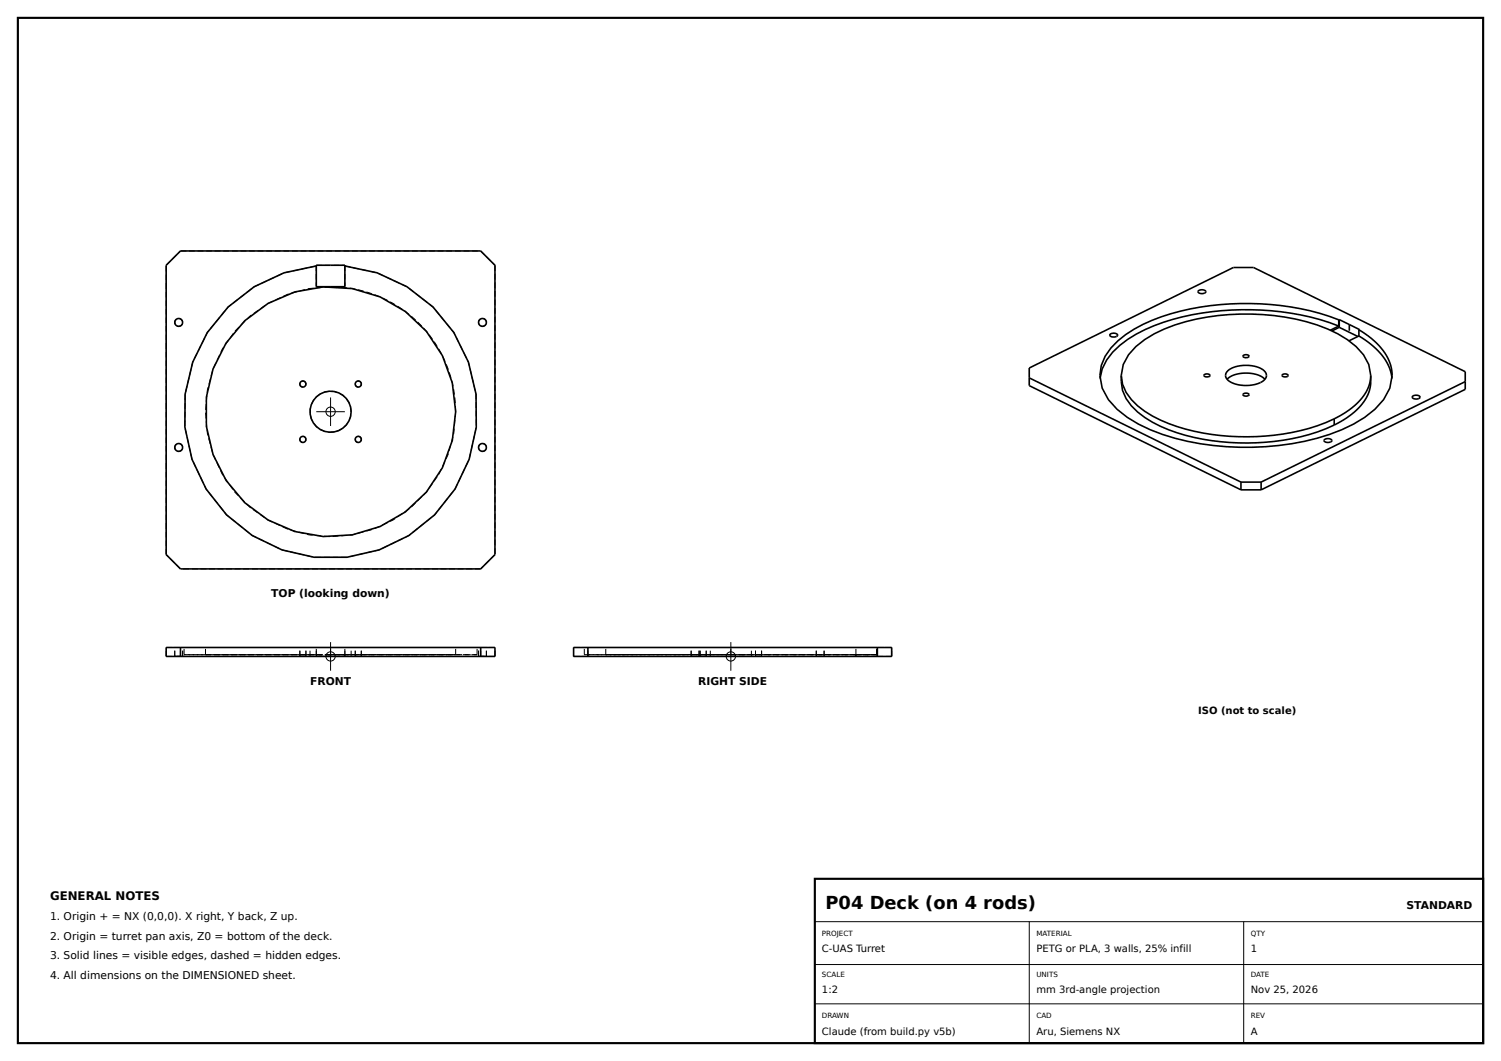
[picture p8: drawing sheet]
<svg xmlns="http://www.w3.org/2000/svg" width="420mm" height="297mm" viewBox="0 0 420 297" stroke-linecap="round" stroke-linejoin="round" font-family="sans-serif">
<g fill="none" stroke="#000" stroke-width=".28" stroke-dasharray="1.6 .8" stroke-linecap="butt">
<path d="M46.5 74.3l4-4.1M50.5 70.2h84M88.5 74.3h8M88.5 74.3v5.9M96.5 74.3v5.9M96.5 74.4l9 2 8.4 3.9 7.3 5.6 5.8 7.2 4.1 8.3 2.1 8.9 .1 9.3-2 9-4 8.3-5.7 7.2-7.2 5.8-8.3 4-9 2.1h-9.2l-9-2.1-8.3-4-7.2-5.8-5.7-7.2-4-8.3-2-9 .1-9.3 2.1-8.9 4.1-8.3 5.8-7.2 7.3-5.6 8.4-3.9 9-2M134.5 70.2l4 4.1M138.5 74.3v80.9M51.1 90.3a1.1 1.1 0 0 0-1.6-1.1 1.1 1.1 0 0 0-.2 1.9 1.1 1.1 0 0 0 1.8-.6v-.2M88.5 80.2h8M92.5 80.2a35 35 0 0 0-35 35.1 35 35 0 0 0 35 35 35 35 0 0 0 35-35.1M136.1 90.3a1.1 1.1 0 0 0-1.6-1.1 1.1 1.1 0 0 0-.2 1.9 1.1 1.1 0 0 0 1.8-.6v-.2"/>
<path d="M85.6 107.5a.85 .85 0 0 0-1.2-.7 .85 .85 0 0 0-.2 1.4 .85 .85 0 0 0 1.4-.5v-.2M98.3 115.2a5.8 5.8 0 0 0-8.3-5.1 5.8 5.8 0 0 0-1.1 9.7 5.8 5.8 0 0 0 9.2-3.2l.2-1.4M101.1 107.5a.85 .85 0 0 0-1.2-.7 .85 .85 0 0 0-.2 1.4 .85 .85 0 0 0 1.4-.5v-.2M127.5 115.2a35 35 0 0 0-35-35M51.1 125.2a1.1 1.1 0 0 0-1.6-1 1.1 1.1 0 0 0-.2 1.9 1.1 1.1 0 0 0 1.8-.6v-.3M85.6 123a.85 .85 0 0 0-1.2-.7 .85 .85 0 0 0-.2 1.4 .85 .85 0 0 0 1.4-.5v-.2M101.1 123a.85 .85 0 0 0-1.2-.7 .85 .85 0 0 0-.2 1.4 .85 .85 0 0 0 1.4-.5v-.2M136.1 125.2a1.1 1.1 0 0 0-1.6-1 1.1 1.1 0 0 0-.2 1.9 1.1 1.1 0 0 0 1.8-.6v-.3M46.5 155.2v-80.9M50.5 159.3l-4-4.1M134.5 159.3h-84M138.5 155.2l-4 4.1"/>
<path d="M46.5 183.8v-2.5M46.5 183.8h4M46.5 181.3h4M48.9 183.8h2.2M48.9 181.3h2.2M48.9 183.8v-2.5M50.5 183.8v-2.5M50.5 183.8h84M50.5 181.3h84M51.1 183.8h-2.2M51.1 181.3h-2.2M51.1 183.8v-2.5"/>
<path d="M51.5 181.3h37M51.5 183.3h37M51.5 183.3v-2M57.5 181.3h70M57.5 183.3h70M57.5 183.3v-2M83.9 183.8h1.7M83.9 181.3h1.7M83.9 183.8v-2.5M85.6 183.8h-1.7M85.6 181.3h-1.7M85.6 183.8v-2.5"/>
<path d="M86.8 183.8h11.5M86.8 181.3h11.5M86.8 183.8v-2.5M88.5 183.8h8M88.5 181.3h4M88.5 183.8v-2.5M88.5 183.8v-.5M88.5 183.3v-2M92.5 181.3h4M92.5 183.3v-2M92.5 183.3h-4M92.5 183.3h-35"/>
<path d="M96.5 181.3h37M96.5 183.8v-2.5M96.5 183.8v-.5M96.5 183.3v-2M96.5 183.3h-4M96.5 183.3h37M98.3 183.8h-11.5M98.3 181.3h-11.5M98.3 183.8v-2.5M99.4 183.8h1.7M99.4 181.3h1.7M99.4 183.8v-2.5"/>
<path d="M101.1 183.8h-1.7M101.1 181.3h-1.7M101.1 183.8v-2.5M127.5 181.3h-70M127.5 183.3h-35M127.5 183.3v-2M133.5 181.3h-82M133.5 183.3h-82M133.5 183.3v-2M133.9 183.8h2.2M133.9 181.3h2.2M133.9 183.8v-2.5"/>
<path d="M134.5 183.8v-2.5M134.5 183.8h4M134.5 181.3h4M136.1 183.8h-2.2M136.1 181.3h-2.2M136.1 183.8v-2.5M138.5 183.8v-2.5M160.5 183.8h4M160.5 181.3h4M160.5 183.8v-2.5M163.5 181.3h81.8M163.5 183.3h81.8"/>
<path d="M163.5 183.3v-2M164.5 183.8h81M164.5 181.3h81M164.5 183.8v-2.5M169.5 181.3h35M169.5 183.3h35M169.5 183.3v-2M193.4 183.8h1.1M193.4 181.3h1.1M193.4 183.8v-2.5M194.5 183.8h1.1M194.5 181.3h1.1"/>
<path d="M195.6 183.8h-2.2M195.6 181.3h-2.2M195.6 183.8v-2.5M195.9 183.8h.8M195.9 181.3h.8M195.9 183.8v-2.5M196.7 183.8h.9M196.7 181.3h.9M197.6 183.8h-1.7M197.6 181.3h-1.7M197.6 183.8v-2.5M198.8 183.8h5.7"/>
<path d="M198.8 181.3h5.7M198.8 183.8v-2.5M204.5 183.8h5.7M204.5 181.3h5.7M204.5 181.3h35M204.5 183.3h35M204.5 183.3v-2M210.2 183.8h-11.4M210.2 181.3h-11.4M210.2 183.8v-2.5M211.4 183.8h.8M211.4 181.3h.8"/>
<path d="M211.4 183.8v-2.5M212.2 183.8h.9M212.2 181.3h.9M213.1 183.8h-1.7M213.1 181.3h-1.7M213.1 183.8v-2.5M228.4 183.8h1.1M228.4 181.3h1.1M228.4 183.8v-2.5M229.5 183.8h1.1M229.5 181.3h1.1M230.6 183.8h-2.2"/>
<path d="M230.6 181.3h-2.2M230.6 183.8v-2.5M239.5 183.8v-.5M239.5 183.3h5.8M239.5 181.3h-70M239.5 183.3h-70M239.5 183.3v-2M245.3 181.3h-81.8M245.3 183.3v-2M245.3 183.3h-81.8M245.5 183.8v-2.5M245.5 183.8h4"/>
<path d="M245.5 181.3h4M245.5 183.8h-6M245.5 181.3h-.2M245.5 183.3v-2M249.5 183.8v-2.5"/>
</g>
<g fill="none" stroke="#000" stroke-width=".45">
<path d="M50.5 70.2h84l4 4.1v80.9l-4 4.1h-84l-4-4.1v-80.9zM88.5 74.4l-9 2-8.4 3.9-7.3 5.6-5.8 7.2-4.1 8.3-2.1 8.9-.1 9.3 2 9 4 8.3 5.7 7.2 7.2 5.8 8.3 4 9 2.1h9.2l9-2.1 8.3-4 7.2-5.8 5.7-7.2 4-8.3 2-9-.1-9.3-2.1-8.9-4.1-8.3-5.8-7.2-7.3-5.6-8.4-3.9-9-2M88.5 74.3h8v5.9h-8zM310.7 93.5l.7-.2a.82 .82 0 0 1 1.3 .7l-1.2 .3a.66 .66 0 0 1-.8-.8zM335.3 81.4l.8-.3a.88 .88 0 0 1 1.3 .7l-.5 .3-.7 .1a.64 .64 0 0 1-.9-.8zM347.9 99.5l1.1-.2a.37 .37 0 0 1 .4 .1 .37 .37 0 0 1 0 .4l-1 .3a.44 .44 0 0 1-.5-.6zM374.6 89.5a75.9 75.9 0 0 0-52.2 .2 26.6 26.6 0 0 0-13.2 10 10.7 10.7 0 0 0 .9 12.2 30.4 30.4 0 0 0 15.2 9.7 76.2 76.2 0 0 0 50.1-1.3 28.2 28.2 0 0 0 11.8-8.4 10.6 10.6 0 0 0 1.9-9.8 19 19 0 0 0-8.9-9.8M374.6 91.3a76 76 0 0 0-51.7-.1 28 28 0 0 0-13.3 9.6l-1.2 2.5-.6 2.7M374.6 91.3l-2.4 1.1M374.6 89.5v1.8M374.7 91.6l5.2 2.6M374.7 91.6l-2 1"/>
<path d="M374.7 89.5h-.1M374.7 89.5l2.9 1.3M374.7 89.5v2.1M377.6 90.8l2.8 1.4-.2 .1M377.6 90.8v1.8M380.2 94a18.5 18.5 0 0 1 9 10.3l.3 1.7M380.2 94l-2.7 1.4M380.2 92.3v1.7M288 105.8l59.2 29.1M313.7 105.1a13 13 0 0 1 6.6-10 51 51 0 0 1 26.8-7.2 58.7 58.7 0 0 1 27.2 5.5 17.9 17.9 0 0 1 8.7 8.6l.5 3.1M313.7 105.1a11.6 11.6 0 0 0 4.6 8.5 41.4 41.4 0 0 0 20.8 8 62.8 62.8 0 0 0 34.2-4.4M313.7 105.1a11.2 11.2 0 0 0 4.6 10.3 41.2 41.2 0 0 0 20.8 7.9 62.6 62.6 0 0 0 34.2-4.3"/>
<path d="M337 104.9l.8-.2a.46 .46 0 0 1 .6 0 .46 .46 0 0 1 .1 .6l-1 .2a.44 .44 0 0 1-.5-.6zM343.4 106.2a9 9 0 0 1 10.5 0M343.6 103.8a9.3 9.3 0 0 1 10.1 0 1.56 1.56 0 0 1 .5 2.1l-.6 .6a9.1 9.1 0 0 1-10.2-.3 1.6 1.6 0 0 1 .2-2.4zM347.9 110.3l.9-.2a.42 .42 0 0 1 .6 0 .42 .42 0 0 1 0 .5l-.9 .3a.48 .48 0 0 1-.6-.6zM358.8 104.9l1-.2a.38 .38 0 0 1 .6 .1 .38 .38 0 0 1-.1 .5l-1 .2a.44 .44 0 0 1-.4-.2 .44 .44 0 0 1-.1-.4zM373.3 117.2v1.8M383.5 105.1a13.2 13.2 0 0 1-6.9 10.3l-3.3 1.8M383.5 105.1a11 11 0 0 1-3.6 9.4l-3.3 2.6-3.3 1.9M395.3 110.9a1.79 1.79 0 0 1 1.9 0l.2 .3-.2 .3-1.1 .2a.65 .65 0 0 1-.8-.8zM410 106.8l-57.1 28.1M347.2 137.1l-59.2-29.2v-4.9l57.1-28.1h5.7l59.2 29.2v4.9l-57.1 28.1M347.2 137.1h5.7"/>
<path d="M347.2 134.9h5.7M347.2 134.9v2.2M352.9 134.9v2.2M370.6 123.1l1.1-.3 1 .4-.3 .5-1 .1a.64 .64 0 0 1-.8-.7zM46.5 181.3h92v2.5h-92zM50.5 181.3v2.5M134.5 181.3v2.5M160.5 181.3h89v2.5h-89zM164.5 181.3v2.5M245.5 181.3v2.5"/>
<circle cx="50" cy="90.2" r="1.1"/>
<circle cx="135" cy="90.2" r="1.1"/>
<circle cx="84.7" cy="107.5" r=".85"/>
<circle cx="92.5" cy="115.3" r="5.8"/>
<circle cx="92.5" cy="115.2" r="35"/>
<circle cx="100.2" cy="107.5" r=".85"/>
<circle cx="50" cy="125.2" r="1.1"/>
<circle cx="84.7" cy="123" r=".85"/>
<circle cx="100.2" cy="123" r=".85"/>
<circle cx="135" cy="125.2" r="1.1"/>
</g>
<path d="M5 5h410v287h-410zM228 246h187v46h-187z" fill="none" stroke="#000" stroke-width=".6"/>
<g fill="none" stroke="#000" stroke-width=".28">
<path d="M88.5 115.2h8M92.5 111.3v7.9M92.5 179.7v8M204.5 179.7v8M88.5 183.8h8M200.5 183.8h8M228 258h187M288 258v34M348 258v34M228 270h187M228 281h187"/>
<circle cx="92.5" cy="115.3" r="1.3"/>
<circle cx="92.5" cy="183.8" r="1.3"/>
<circle cx="204.5" cy="183.8" r="1.3"/>
</g>
<text font-size="5" x="231" y="254.5">P04 Deck (on 4 rods)</text>
<text font-size="3.3" x="14" y="252">GENERAL NOTES</text>
<g font-size="3">
<text x="75.9" y="167.3">TOP (looking down)</text>
<text x="86.8" y="191.8">FRONT</text>
<text x="195.3" y="191.8">RIGHT SIDE</text>
<text x="14" y="257.5">1. Origin + = NX (0,0,0). X right, Y back, Z up.</text>
<text x="393.6" y="254.5">STANDARD</text>
<text x="14" y="263">2. Origin = turret pan axis, Z0 = bottom of the deck.</text>
<text x="14" y="268.5">3. Solid lines = visible edges, dashed = hidden edges.</text>
<text x="14" y="274">4. All dimensions on the DIMENSIONED sheet.</text>
</g>
<g font-size="2.8">
<text x="335.2" y="200">ISO (not to scale)</text>
<text x="230" y="266.6">C-UAS Turret</text>
<text x="290" y="266.6">PETG or PLA, 3 walls, 25% infill</text>
<text x="350" y="266.6">1</text>
<text x="230" y="278.1">1:2</text>
<text x="290" y="278.1">mm 3rd-angle projection</text>
<text x="350" y="278.1">Nov 25, 2026</text>
<text x="230" y="289.6">Claude (from build.py v5b)</text>
<text x="290" y="289.6">Aru, Siemens NX</text>
<text x="350" y="289.6">A</text>
</g>
<g font-size="2">
<text x="230" y="262">PROJECT</text>
<text x="290" y="262">MATERIAL</text>
<text x="350" y="262">QTY</text>
<text x="230" y="273.5">SCALE</text>
<text x="290" y="273.5">UNITS</text>
<text x="350" y="273.5">DATE</text>
<text x="230" y="285">DRAWN</text>
<text x="290" y="285">CAD</text>
<text x="350" y="285">REV</text>
</g>
</svg>
